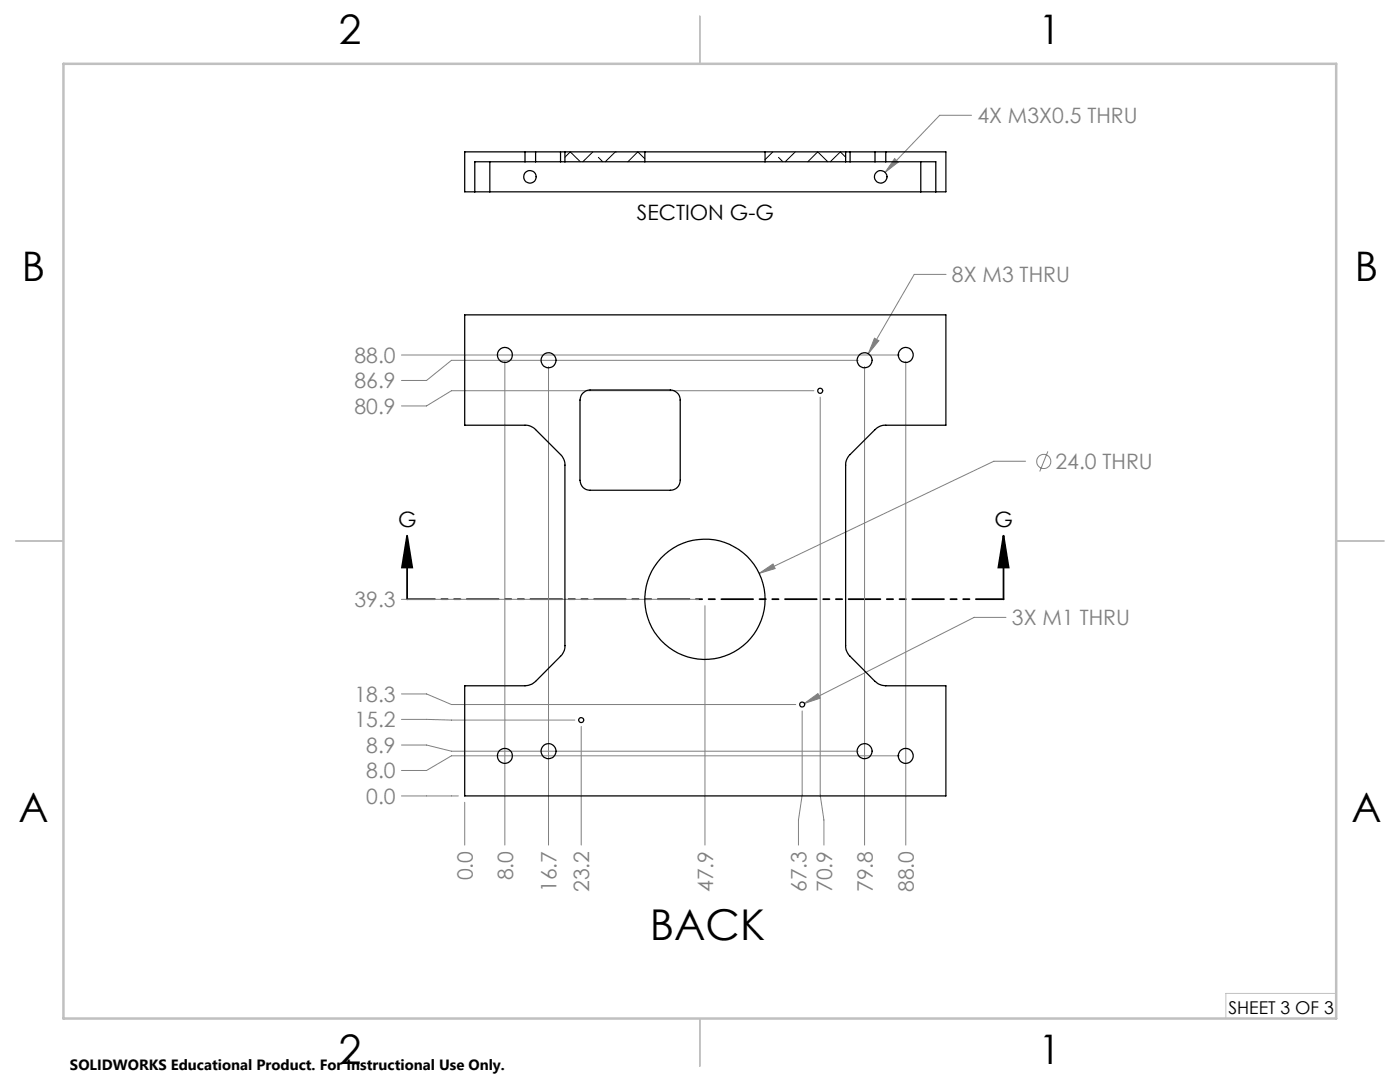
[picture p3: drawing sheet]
<svg xmlns="http://www.w3.org/2000/svg" width="279mm" height="216mm" viewBox="0 0 279 216" stroke-linecap="round" stroke-linejoin="round" font-family="sans-serif">
<g fill="none" stroke="#808080" stroke-width=".2">
<path d="M178.5 31.6l.8 .7-2.7 2.1zM193.9 23h-6.4l-10.9 11.4M188.8 54.8h-6.3l-9.2 15.8M80.1 70.8h99.4M100.8 72.1v96.5M109.5 73.2v95.4M162.4 78h-72.3l-5 3h-5M163.7 79.2v79.4l.7 5v5M171.3 71.9h-81.2l-5 4h-5M172.5 73.2v95.4M174.5 67.5l.9 .5-2.1 2.6zM180.8 72.1v96.5"/>
<path d="M204.7 92h-6.4l-46.8 22.4M209.1 90.1l-1.6 4M80.1 119.6h59.3M151.5 114.4l2.8-1.9 .4 1zM80.1 138.5h5l5 2.1h68.7M140.7 120.9v47.7M200.8 123.2h-6.4l-33.9 17.2M80.1 158.8h11.4M80.1 148.7h5l5 1.2h81.2M80.1 143.5l10 .2h24.6M116 145v23.6M160.1 141.9v16.7l-.8 5v5"/>
<path d="M160.5 140.4l2.7-2 .5 .9zM179.5 150.8h-89.4l-5 2.9h-5M92.7 160.1v8.5"/>
<circle cx="208.3" cy="92.1" r="1.41"/>
</g>
<path d="M81.2 106.9l1.1 6.3h-2.1zM81.2 106.9v12.7M200.3 106.9l1 6.3h-2.1zM200.3 106.9v12.7" fill="none" stroke="#000" stroke-width=".35"/>
<path d="M200.3 119.6h-119" fill="none" stroke="#000" stroke-width=".35" stroke-dasharray="6.3 1.3 1.3 1.3 1.3 1.3" stroke-dashoffset=".8"/>
<path d="M266.7 198.2h-22v5" fill="none" stroke="#c0c0c0" stroke-width=".2"/>
<path d="M139.7 3.2v9.5M3.1 107.9h9.6M266.7 107.9h9.5M139.7 203.2v9.6" fill="none" stroke="#c0c0c0" stroke-width=".25"/>
<path d="M12.7 12.7h254v190.5h-254z" fill="none" stroke="#c0c0c0" stroke-width=".5"/>
<path d="M200.3 106.9l1 6.3h-2.1zM81.2 106.9l1.1 6.3h-2.1z" fill="#000"/>
<path d="M174.5 67.5l-1.2 3.1 2.1-2.6zM160.5 140.4l3.2-1.1-.5-.9zM151.5 114.4l3.2-.9-.4-1zM178.5 31.6l-1.9 2.8 2.7-2.1z" fill="#808080"/>
<g fill="none" stroke="#000" stroke-width=".25">
<path d="M94.8 38.3h3M97.8 38.3h86M97.8 32.3v6M104.8 30.3h2.1M104.8 32.3h2.1M104.8 30.3h-12.1v8h2.1M104.8 32.3h-10v6M104.8 30.3v2M106.9 30.3h5M106.9 32.3h5M106.9 30.3v2M111.9 30.3h.8"/>
<path d="M111.9 32.3h.8M111.9 30.3v2M112.7 30.3v2M112.7 30.3h16M112.7 32.3h16M128.7 32.3h24M128.7 30.3h24M128.7 30.3v2M152.7 30.3v2M152.7 30.3h16.1M152.7 32.3h16.1M168.8 30.3h.9"/>
<path d="M168.8 32.3h.9M168.8 30.3v2M169.7 30.3h4.9M169.7 32.3h4.9M169.7 30.3v2M174.6 30.3h2.2M174.6 32.3h2.2M174.6 30.3v2M176.8 30.3h12v8h-2M176.8 32.3h10v6M176.8 30.3v2M183.8 38.3h3"/>
<path d="M183.8 32.3v6M92.7 62.8h96.1v22h-12a2.88 2.88 0 0 0-2.2 .9l-4.9 5a2.87 2.87 0 0 0-.9 2.1v36a2.87 2.87 0 0 0 .9 2.2l4.9 5a3.3 3.3 0 0 0 2.2 .8h12v22h-96.1v-22h12.1a3.3 3.3 0 0 0 2.1-.8l5-5a2.87 2.87 0 0 0 .8-2.2v-36a2.87 2.87 0 0 0-.8-2.1l-5-5a2.87 2.87 0 0 0-2.1-.9h-12.1zM116.3 78.4a1.78 1.78 0 0 1 1.5-.6h16a1.99 1.99 0 0 1 1.9 2v16a1.93 1.93 0 0 1-1.9 2h-16a1.99 1.99 0 0 1-2.1-2v-16l.2-.7z"/>
<circle cx="105.8" cy="35.3" r="1.24"/>
<circle cx="175.8" cy="35.3" r="1.25"/>
<circle cx="100.8" cy="70.8" r="1.5"/>
<circle cx="109.5" cy="71.9" r="1.51"/>
<circle cx="163.7" cy="78" r=".5"/>
<circle cx="172.5" cy="71.9" r="1.51"/>
<circle cx="180.8" cy="70.8" r="1.51"/>
<circle cx="140.7" cy="119.6" r="12"/>
<circle cx="100.8" cy="150.8" r="1.49"/>
<circle cx="109.5" cy="149.9" r="1.51"/>
<circle cx="116" cy="143.7" r=".5"/>
<circle cx="160.1" cy="140.6" r=".5"/>
<circle cx="172.5" cy="149.9" r="1.51"/>
<circle cx="180.7" cy="150.8" r="1.5"/>
</g>
<path d="M112.7 31.4l1.1-1.1 2 2M118.3 30.3l-2 2M119.4 31.4l.9 .9M122.8 30.3h.1M122.8 30.3l-2 2M128.7 31.7l-1.4-1.4-2 2M154.2 30.3l-1.5 1.6M155.4 31.4l.8 .9M158.7 30.3l-2 2M161.2 32.3l2-2 2 2M168.8 31.4l-1.1-1.1-2 2" fill="none" stroke="#000" stroke-width=".2"/>
<text font-size="8.5" x="129.7" y="187.5">BACK</text>
<g font-size="8.1">
<text x="67.6" y="8.9">2</text>
<text x="207.3" y="8.9">1</text>
<text x="4.4" y="56.2">B</text>
<text x="270.4" y="56.2">B</text>
<text x="3.7" y="164.1">A</text>
<text x="269.7" y="164.1">A</text>
<text x="67.6" y="212.4">2</text>
<text x="207.3" y="212.4">1</text>
</g>
<g font-size="4.2" fill="#808080">
<text x="195.1" y="24.6">4X M3X0.5 THRU</text>
<text x="190" y="56.3">8X M3 THRU</text>
<text x="70.7" y="77.5">86.9</text>
<text x="70.7" y="72.4">88.0</text>
<text x="70.7" y="82.6">80.9</text>
<text x="210.6" y="93.6">24.0 THRU</text>
<text x="70.7" y="121.2">39.3</text>
<text x="202" y="124.8">3X M1 THRU</text>
<text x="70.7" y="140.1">18.3</text>
<text x="70.7" y="145.1">15.2</text>
<text x="73.1" y="150.2">8.9</text>
<text x="73.1" y="155.3">8.0</text>
<text x="73.1" y="160.4">0.0</text>
<text x="94.4" y="175.6" transform="rotate(-90 94.4 175.6)">0.0</text>
<text x="102.4" y="175.6" transform="rotate(-90 102.4 175.6)">8.0</text>
<text x="111.1" y="178" transform="rotate(-90 111.1 178)">16.7</text>
<text x="117.6" y="178" transform="rotate(-90 117.6 178)">23.2</text>
<text x="142.3" y="178" transform="rotate(-90 142.3 178)">47.9</text>
<text x="161" y="178" transform="rotate(-90 161 178)">67.3</text>
<text x="166" y="178" transform="rotate(-90 166 178)">70.9</text>
<text x="174.2" y="178" transform="rotate(-90 174.2 178)">79.8</text>
<text x="182.4" y="178" transform="rotate(-90 182.4 178)">88.0</text>
</g>
<g font-size="4.2">
<text x="127.1" y="43.9">SECTION G-G</text>
<text x="79.4" y="105.2">G</text>
<text x="198.5" y="105.2">G</text>
</g>
<text font-size="3.5" x="245.1" y="202.3">SHEET 3 OF 3</text>
<text font-size="3" x="14" y="213.5">SOLIDWORKS Educational Product. For Instructional Use Only.</text>
</svg>
